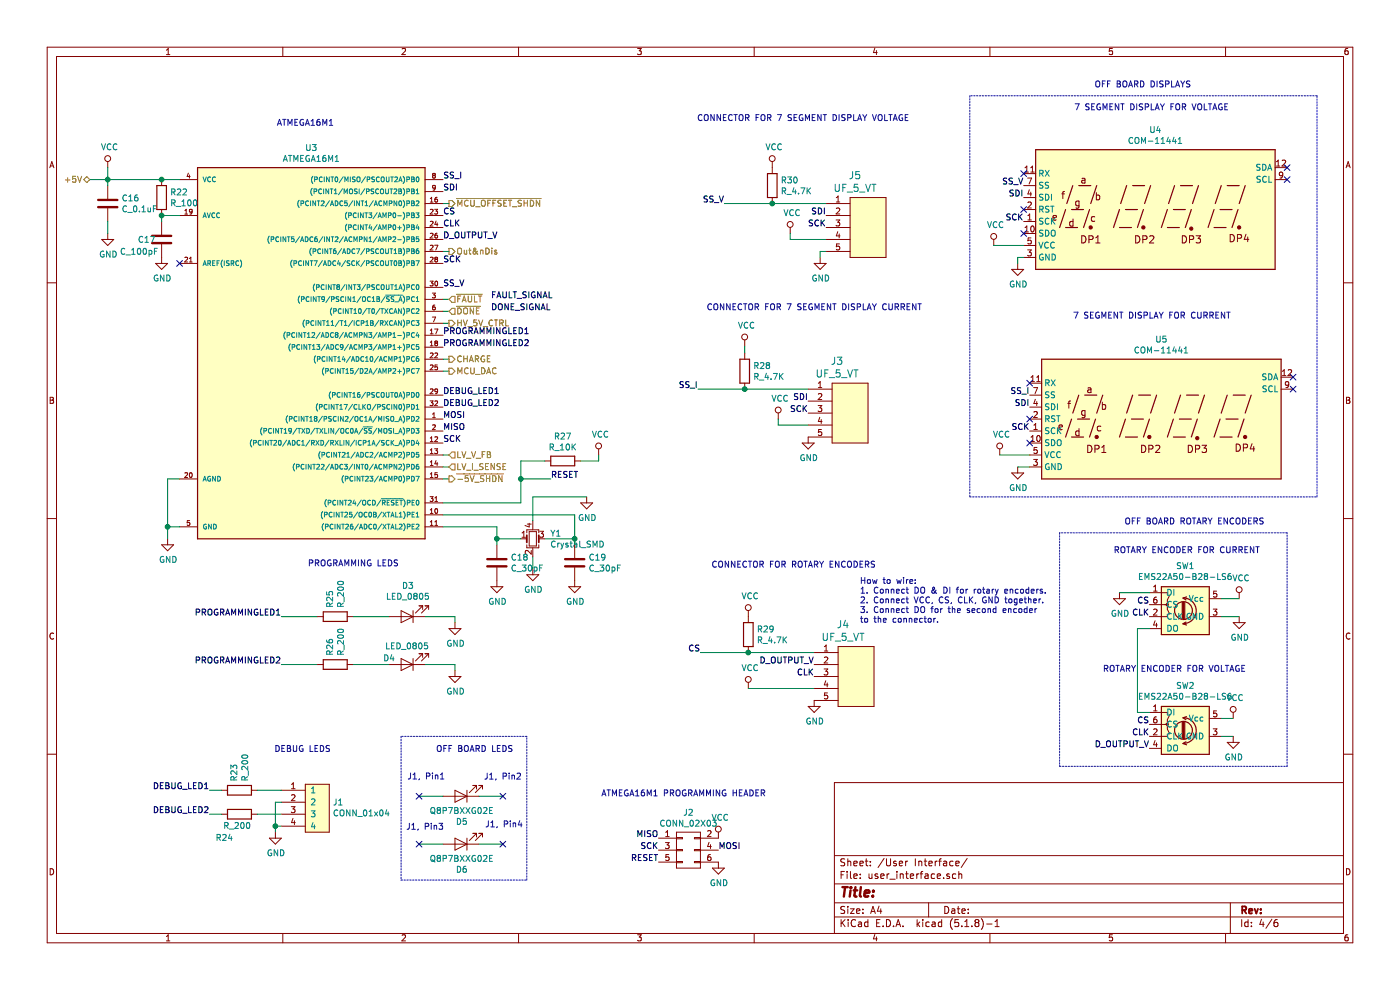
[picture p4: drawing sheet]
EESchema Schematic File Version 4
EELAYER 30 0
EELAYER END
$Descr A4 11693 8268
encoding utf-8
Sheet 4 6
Title ""
Date ""
Rev ""
Comp ""
Comment1 ""
Comment2 ""
Comment3 ""
Comment4 ""
$EndDescr
$Comp
L power:GND #PWR024
U 1 1
P 4450 4750
F 0 "#PWR024" H 4450 4500 50  0001 C CNN
F 1 "GND" H 4455 4577 50  0000 C CNN
F 2 "" H 4450 4750 50  0001 C CNN
F 3 "" H 4450 4750 50  0001 C CNN
	1    4450 4750
	1    0    0    -1  
$EndComp
$Comp
L formula:CONN_02X03 J2
U 1 1
P 5750 7100
F 0 "J2" H 5750 7415 50  0000 C CNN
F 1 "CONN_02X03" H 5750 7324 50  0000 C CNN
F 2 "footprints:Pin_Header_Straight_2x03" H 5750 5900 50  0001 C CNN
F 3 "http://portal.fciconnect.com/Comergent//fci/drawing/67996.pdf" H 5750 5900 50  0001 C CNN
F 4 "DK" H 5750 7100 60  0001 C CNN "MFN"
F 5 "609-3234-ND" H 5750 7100 60  0001 C CNN "MPN"
F 6 "https://www.digikey.com/product-detail/en/amphenol-fci/67997-206HLF/609-3234-ND/1878491" H 6150 7700 60  0001 C CNN "PurchasingLink"
	1    5750 7100
	1    0    0    -1  
$EndComp
Text Label 5500 7000 2    50   ~ 0
MISO
Text Label 5500 7100 2    50   ~ 0
SCK_PROG
Text Label 5500 7200 2    50   ~ 0
RESET
Text Label 6000 7100 0    50   ~ 0
MOSI
$Comp
L power:VCC #PWR028
U 1 1
P 6000 7000
F 0 "#PWR028" H 6000 6850 50  0001 C CNN
F 1 "VCC" H 6015 7173 50  0000 C CNN
F 2 "" H 6000 7000 50  0001 C CNN
F 3 "" H 6000 7000 50  0001 C CNN
	1    6000 7000
	1    0    0    -1  
$EndComp
$Comp
L power:GND #PWR029
U 1 1
P 6000 7200
F 0 "#PWR029" H 6000 6950 50  0001 C CNN
F 1 "GND" H 6005 7027 50  0000 C CNN
F 2 "" H 6000 7200 50  0001 C CNN
F 3 "" H 6000 7200 50  0001 C CNN
	1    6000 7200
	1    0    0    -1  
$EndComp
$Comp
L formula:R_200 R25
U 1 1
P 2800 5150
F 0 "R25" H 2870 5196 50  0000 L CNN
F 1 "R_200" H 2870 5105 50  0000 L CNN
F 2 "footprints:R_0805_OEM" H 2730 5150 50  0001 C CNN
F 3 "https://www.seielect.com/Catalog/SEI-RMCF_RMCP.pdf" H 2880 5150 50  0001 C CNN
F 4 "DK" H 2800 5150 60  0001 C CNN "MFN"
F 5 "RMCF0805JT200RCT-ND" H 2800 5150 60  0001 C CNN "MPN"
F 6 "https://www.digikey.com/products/en?keywords=RMCF0805JT200RCT-ND" H 3280 5550 60  0001 C CNN "PurchasingLink"
	1    2800 5150
	0    -1   -1   0   
$EndComp
Wire Wire Line
	2650 5150 2350 5150
$Comp
L formula:R_200 R26
U 1 1
P 2800 5550
F 0 "R26" H 2870 5596 50  0000 L CNN
F 1 "R_200" H 2870 5505 50  0000 L CNN
F 2 "footprints:R_0805_OEM" H 2730 5550 50  0001 C CNN
F 3 "https://www.seielect.com/Catalog/SEI-RMCF_RMCP.pdf" H 2880 5550 50  0001 C CNN
F 4 "DK" H 2800 5550 60  0001 C CNN "MFN"
F 5 "RMCF0805JT200RCT-ND" H 2800 5550 60  0001 C CNN "MPN"
F 6 "https://www.digikey.com/products/en?keywords=RMCF0805JT200RCT-ND" H 3280 5950 60  0001 C CNN "PurchasingLink"
	1    2800 5550
	0    -1   -1   0   
$EndComp
$Comp
L formula:LED_0805 D4
U 1 1
P 3400 5550
F 0 "D4" H 3550 5500 50  0000 C CNN
F 1 "LED_0805" H 3400 5400 50  0000 C CNN
F 2 "footprints:LED_0805_OEM" H 3300 5550 50  0001 C CNN
F 3 "http://www.osram-os.com/Graphics/XPic9/00078860_0.pdf" H 3400 5650 50  0001 C CNN
F 4 "DK" H 3400 5550 60  0001 C CNN "MFN"
F 5 "475-1410-1-ND" H 3400 5550 60  0001 C CNN "MPN"
F 6 "https://www.digikey.com/products/en?keywords=475-1410-1-ND" H 3800 6050 60  0001 C CNN "PurchasingLink"
	1    3400 5550
	-1   0    0    1   
$EndComp
$Comp
L power:GND #PWR022
U 1 1
P 3800 5600
F 0 "#PWR022" H 3800 5350 50  0001 C CNN
F 1 "GND" H 3805 5427 50  0000 C CNN
F 2 "" H 3800 5600 50  0001 C CNN
F 3 "" H 3800 5600 50  0001 C CNN
	1    3800 5600
	1    0    0    -1  
$EndComp
Text Label 2350 5150 2    50   ~ 0
PROGRAMMINGLED1
Text Label 2350 5550 2    50   ~ 0
PROGRAMMINGLED2
Text Notes 2310 1060 0    50   ~ 0
ATMEGA16M1\n
$Comp
L power:VCC #PWR027
U 1 1
P 5000 3800
F 0 "#PWR027" H 5000 3650 50  0001 C CNN
F 1 "VCC" H 5015 3973 50  0000 C CNN
F 2 "" H 5000 3800 50  0001 C CNN
F 3 "" H 5000 3800 50  0001 C CNN
	1    5000 3800
	1    0    0    -1  
$EndComp
$Comp
L formula:R_10K R27
U 1 1
P 4700 3850
F 0 "R27" V 4493 3850 50  0000 C CNN
F 1 "R_10K" V 4584 3850 50  0000 C CNN
F 2 "footprints:R_0805_OEM" H 4630 3850 50  0001 C CNN
F 3 "http://www.bourns.com/data/global/pdfs/CRS.pdf" H 4780 3850 50  0001 C CNN
F 4 "DK" H 4700 3850 60  0001 C CNN "MFN"
F 5 "CRS0805-FX-1002ELFCT-ND" H 4700 3850 60  0001 C CNN "MPN"
F 6 "https://www.digikey.com/products/en?keywords=CRS0805-FX-1002ELFCT-ND" H 5180 4250 60  0001 C CNN "PurchasingLink"
	1    4700 3850
	0    1    1    0   
$EndComp
Text Label 3700 3600 0    50   ~ 0
MISO
Text Label 3700 3500 0    50   ~ 0
MOSI
Text Label 3700 3700 0    50   ~ 0
SCK_PROG
Text Label 3700 2000 0    50   ~ 0
D_OUTPUT_V
Text Label 3700 1900 0    50   ~ 0
CLK
Text Label 3700 2200 0    50   ~ 0
SCK
Text Label 3700 2800 0    50   ~ 0
PROGRAMMINGLED1
Text Label 3700 2900 0    50   ~ 0
PROGRAMMINGLED2
Text Label 3700 3300 0    50   ~ 0
DEBUG_LED1
Text Label 3700 3400 0    50   ~ 0
DEBUG_LED2
Text Notes 2570 4820 0    50   ~ 0
PROGRAMMING LEDS\n\n
$Comp
L power:VCC #PWR016
U 1 1
P 900 1400
F 0 "#PWR016" H 900 1250 50  0001 C CNN
F 1 "VCC" H 915 1573 50  0000 C CNN
F 2 "" H 900 1400 50  0001 C CNN
F 3 "" H 900 1400 50  0001 C CNN
	1    900  1400
	1    0    0    -1  
$EndComp
$Comp
L formula:C_0.1uF C16
U 1 1
P 900 1700
F 0 "C16" H 1015 1746 50  0000 L CNN
F 1 "C_0.1uF" H 1015 1655 50  0000 L CNN
F 2 "footprints:C_0805_OEM" H 938 1550 50  0001 C CNN
F 3 "http://datasheets.avx.com/X7RDielectric.pdf" H 925 1800 50  0001 C CNN
F 4 "DK" H 900 1700 60  0001 C CNN "MFN"
F 5 "478-3352-1-ND" H 900 1700 60  0001 C CNN "MPN"
F 6 "https://www.digikey.com/products/en?keywords=478-3352-1-ND" H 1325 2200 60  0001 C CNN "PurchasingLink"
	1    900  1700
	1    0    0    -1  
$EndComp
$Comp
L power:GND #PWR017
U 1 1
P 900 1950
F 0 "#PWR017" H 900 1700 50  0001 C CNN
F 1 "GND" H 905 1777 50  0000 C CNN
F 2 "" H 900 1950 50  0001 C CNN
F 3 "" H 900 1950 50  0001 C CNN
	1    900  1950
	1    0    0    -1  
$EndComp
$Comp
L power:GND #PWR019
U 1 1
P 1400 4500
F 0 "#PWR019" H 1400 4250 50  0001 C CNN
F 1 "GND" H 1405 4327 50  0000 C CNN
F 2 "" H 1400 4500 50  0001 C CNN
F 3 "" H 1400 4500 50  0001 C CNN
	1    1400 4500
	1    0    0    -1  
$EndComp
Text Notes 5020 6660 0    50   ~ 0
ATMEGA16M1 PROGRAMMING HEADER
Text Label 4100 2500 0    50   ~ 0
FAULT_SIGNAL
Text Label 3700 1800 0    50   ~ 0
CS
$Comp
L formula:UF_5_VT J5
U 1 1
P 7250 1900
F 0 "J5" H 7358 2337 60  0000 C CNN
F 1 "UF_5_VT" H 7358 2231 60  0000 C CNN
F 2 "formula:Ultrafit_5" H 7150 2150 60  0001 C CNN
F 3 "http://www.literature.molex.com/SQLImages/kelmscott/Molex/PDF_Images/987651-1008.pdf" H 7250 2250 60  0001 C CNN
F 4 "DK" H 7250 1900 60  0001 C CNN "MFN"
F 5 "WM11667-ND" H 7250 1900 60  0001 C CNN "MPN"
F 6 "https://www.digikey.com/product-detail/en/molex-llc/1722861105/WM11667-ND/5360132" H 7750 2750 60  0001 C CNN "PurchasingLink"
	1    7250 1900
	-1   0    0    -1  
$EndComp
Text Label 6050 1700 2    50   ~ 0
SS_V
Text Label 6900 1800 2    50   ~ 0
SDI
Text Label 6900 1900 2    50   ~ 0
SCK
$Comp
L power:VCC #PWR035
U 1 1
P 6600 1950
F 0 "#PWR035" H 6600 1800 50  0001 C CNN
F 1 "VCC" H 6615 2123 50  0000 C CNN
F 2 "" H 6600 1950 50  0001 C CNN
F 3 "" H 6600 1950 50  0001 C CNN
	1    6600 1950
	1    0    0    -1  
$EndComp
$Comp
L power:GND #PWR038
U 1 1
P 6850 2150
F 0 "#PWR038" H 6850 1900 50  0001 C CNN
F 1 "GND" H 6855 1977 50  0000 C CNN
F 2 "" H 6850 2150 50  0001 C CNN
F 3 "" H 6850 2150 50  0001 C CNN
	1    6850 2150
	1    0    0    -1  
$EndComp
$Comp
L formula:R_4.7K R30
U 1 1
P 6450 1550
F 0 "R30" H 6520 1596 50  0000 L CNN
F 1 "R_4.7K" H 6520 1505 50  0000 L CNN
F 2 "footprints:R_0805_OEM" V 6380 1550 50  0001 C CNN
F 3 "http://www.yageo.com/documents/recent/PYu-RC_Group_51_RoHS_L_8.pdf" V 6530 1550 50  0001 C CNN
F 4 "DK" V 6630 1650 60  0001 C CNN "MFN"
F 5 "311-4.7KARCT-ND" V 6730 1750 60  0001 C CNN "MPN"
F 6 "https://www.digikey.com/product-detail/en/yageo/RC0805JR-074K7L/311-4.7KARCT-ND/731274" V 6830 1850 60  0001 C CNN "PurchasingLink"
	1    6450 1550
	1    0    0    -1  
$EndComp
$Comp
L power:VCC #PWR033
U 1 1
P 6450 1400
F 0 "#PWR033" H 6450 1250 50  0001 C CNN
F 1 "VCC" H 6465 1573 50  0000 C CNN
F 2 "" H 6450 1400 50  0001 C CNN
F 3 "" H 6450 1400 50  0001 C CNN
	1    6450 1400
	1    0    0    -1  
$EndComp
Text Notes 5820 1020 0    50   ~ 0
CONNECTOR FOR 7 SEGMENT DISPLAY VOLTAGE
$Comp
L formula:UF_5_VT J3
U 1 1
P 7100 3450
F 0 "J3" H 7208 3887 60  0000 C CNN
F 1 "UF_5_VT" H 7208 3781 60  0000 C CNN
F 2 "formula:Ultrafit_5" H 7000 3700 60  0001 C CNN
F 3 "http://www.literature.molex.com/SQLImages/kelmscott/Molex/PDF_Images/987651-1008.pdf" H 7100 3800 60  0001 C CNN
F 4 "DK" H 7100 3450 60  0001 C CNN "MFN"
F 5 "WM11667-ND" H 7100 3450 60  0001 C CNN "MPN"
F 6 "https://www.digikey.com/product-detail/en/molex-llc/1722861105/WM11667-ND/5360132" H 7600 4300 60  0001 C CNN "PurchasingLink"
	1    7100 3450
	-1   0    0    -1  
$EndComp
Text Label 6750 3350 2    50   ~ 0
SDI
Text Label 6750 3450 2    50   ~ 0
SCK
$Comp
L power:VCC #PWR034
U 1 1
P 6500 3500
F 0 "#PWR034" H 6500 3350 50  0001 C CNN
F 1 "VCC" H 6515 3673 50  0000 C CNN
F 2 "" H 6500 3500 50  0001 C CNN
F 3 "" H 6500 3500 50  0001 C CNN
	1    6500 3500
	1    0    0    -1  
$EndComp
$Comp
L power:GND #PWR036
U 1 1
P 6750 3650
F 0 "#PWR036" H 6750 3400 50  0001 C CNN
F 1 "GND" H 6755 3477 50  0000 C CNN
F 2 "" H 6750 3650 50  0001 C CNN
F 3 "" H 6750 3650 50  0001 C CNN
	1    6750 3650
	1    0    0    -1  
$EndComp
$Comp
L formula:R_4.7K R28
U 1 1
P 6220 3100
F 0 "R28" H 6290 3146 50  0000 L CNN
F 1 "R_4.7K" H 6290 3055 50  0000 L CNN
F 2 "footprints:R_0805_OEM" V 6150 3100 50  0001 C CNN
F 3 "http://www.yageo.com/documents/recent/PYu-RC_Group_51_RoHS_L_8.pdf" V 6300 3100 50  0001 C CNN
F 4 "DK" V 6400 3200 60  0001 C CNN "MFN"
F 5 "311-4.7KARCT-ND" V 6500 3300 60  0001 C CNN "MPN"
F 6 "https://www.digikey.com/product-detail/en/yageo/RC0805JR-074K7L/311-4.7KARCT-ND/731274" V 6600 3400 60  0001 C CNN "PurchasingLink"
	1    6220 3100
	1    0    0    -1  
$EndComp
$Comp
L power:VCC #PWR030
U 1 1
P 6220 2890
F 0 "#PWR030" H 6220 2740 50  0001 C CNN
F 1 "VCC" H 6235 3063 50  0000 C CNN
F 2 "" H 6220 2890 50  0001 C CNN
F 3 "" H 6220 2890 50  0001 C CNN
	1    6220 2890
	1    0    0    -1  
$EndComp
Wire Wire Line
	6220 2890 6220 2950
Wire Wire Line
	6750 3250 6220 3250
Connection ~ 6220 3250
Wire Wire Line
	6220 3250 5830 3250
Text Notes 5900 2600 0    50   ~ 0
CONNECTOR FOR 7 SEGMENT DISPLAY CURRENT
Text Label 5830 3250 2    50   ~ 0
SS_I
Text Label 3700 2400 0    50   ~ 0
SS_V
Text Label 3700 1500 0    50   ~ 0
SS_I
Text Label 4100 2600 0    50   ~ 0
DONE_SIGNAL
Text Notes 2290 6370 0    50   ~ 0
DEBUG LEDS\n\n
Text Label 1750 6600 2    50   ~ 0
DEBUG_LED1
Text Label 1750 6800 2    50   ~ 0
DEBUG_LED2
Text Notes 5940 4750 0    50   ~ 0
CONNECTOR FOR ROTARY ENCODERS
$Comp
L formula:UF_5_VT J4
U 1 1
P 7150 5650
F 0 "J4" H 7258 6087 60  0000 C CNN
F 1 "UF_5_VT" H 7258 5981 60  0000 C CNN
F 2 "formula:Ultrafit_5" H 7050 5900 60  0001 C CNN
F 3 "http://www.literature.molex.com/SQLImages/kelmscott/Molex/PDF_Images/987651-1008.pdf" H 7150 6000 60  0001 C CNN
F 4 "DK" H 7150 5650 60  0001 C CNN "MFN"
F 5 "WM11667-ND" H 7150 5650 60  0001 C CNN "MPN"
F 6 "https://www.digikey.com/product-detail/en/molex-llc/1722861105/WM11667-ND/5360132" H 7650 6500 60  0001 C CNN "PurchasingLink"
	1    7150 5650
	-1   0    0    -1  
$EndComp
Text Label 5850 5450 2    50   ~ 0
CS
Text Label 6800 5550 2    50   ~ 0
D_OUTPUT_V
Text Label 6800 5650 2    50   ~ 0
CLK
$Comp
L power:VCC #PWR032
U 1 1
P 6250 5750
F 0 "#PWR032" H 6250 5600 50  0001 C CNN
F 1 "VCC" H 6265 5923 50  0000 C CNN
F 2 "" H 6250 5750 50  0001 C CNN
F 3 "" H 6250 5750 50  0001 C CNN
	1    6250 5750
	1    0    0    -1  
$EndComp
$Comp
L power:GND #PWR037
U 1 1
P 6800 5850
F 0 "#PWR037" H 6800 5600 50  0001 C CNN
F 1 "GND" H 6805 5677 50  0000 C CNN
F 2 "" H 6800 5850 50  0001 C CNN
F 3 "" H 6800 5850 50  0001 C CNN
	1    6800 5850
	1    0    0    -1  
$EndComp
$Comp
L formula:R_4.7K R29
U 1 1
P 6250 5300
F 0 "R29" H 6320 5346 50  0000 L CNN
F 1 "R_4.7K" H 6320 5255 50  0000 L CNN
F 2 "footprints:R_0805_OEM" V 6180 5300 50  0001 C CNN
F 3 "http://www.yageo.com/documents/recent/PYu-RC_Group_51_RoHS_L_8.pdf" V 6330 5300 50  0001 C CNN
F 4 "DK" V 6430 5400 60  0001 C CNN "MFN"
F 5 "311-4.7KARCT-ND" V 6530 5500 60  0001 C CNN "MPN"
F 6 "https://www.digikey.com/product-detail/en/yageo/RC0805JR-074K7L/311-4.7KARCT-ND/731274" V 6630 5600 60  0001 C CNN "PurchasingLink"
	1    6250 5300
	1    0    0    -1  
$EndComp
$Comp
L power:VCC #PWR031
U 1 1
P 6250 5150
F 0 "#PWR031" H 6250 5000 50  0001 C CNN
F 1 "VCC" H 6265 5323 50  0000 C CNN
F 2 "" H 6250 5150 50  0001 C CNN
F 3 "" H 6250 5150 50  0001 C CNN
	1    6250 5150
	1    0    0    -1  
$EndComp
$Comp
L formula:R_200 R23
U 1 1
P 2000 6600
F 0 "R23" H 2070 6646 50  0000 L CNN
F 1 "R_200" H 2070 6555 50  0000 L CNN
F 2 "footprints:R_0805_OEM" H 1930 6600 50  0001 C CNN
F 3 "https://www.seielect.com/Catalog/SEI-RMCF_RMCP.pdf" H 2080 6600 50  0001 C CNN
F 4 "DK" H 2000 6600 60  0001 C CNN "MFN"
F 5 "RMCF0805JT200RCT-ND" H 2000 6600 60  0001 C CNN "MPN"
F 6 "https://www.digikey.com/products/en?keywords=RMCF0805JT200RCT-ND" H 2480 7000 60  0001 C CNN "PurchasingLink"
	1    2000 6600
	0    -1   -1   0   
$EndComp
$Comp
L formula:R_200 R24
U 1 1
P 2000 6800
F 0 "R24" V 1800 6850 50  0000 L CNN
F 1 "R_200" V 1900 6700 50  0000 L CNN
F 2 "footprints:R_0805_OEM" H 1930 6800 50  0001 C CNN
F 3 "https://www.seielect.com/Catalog/SEI-RMCF_RMCP.pdf" H 2080 6800 50  0001 C CNN
F 4 "DK" H 2000 6800 60  0001 C CNN "MFN"
F 5 "RMCF0805JT200RCT-ND" H 2000 6800 60  0001 C CNN "MPN"
F 6 "https://www.digikey.com/products/en?keywords=RMCF0805JT200RCT-ND" H 2480 7200 60  0001 C CNN "PurchasingLink"
	1    2000 6800
	0    -1   -1   0   
$EndComp
$Comp
L power:GND #PWR020
U 1 1
P 2300 6950
F 0 "#PWR020" H 2300 6700 50  0001 C CNN
F 1 "GND" H 2305 6777 50  0000 C CNN
F 2 "" H 2300 6950 50  0001 C CNN
F 3 "" H 2300 6950 50  0001 C CNN
	1    2300 6950
	1    0    0    -1  
$EndComp
$Comp
L formula:CONN_01x04 J1
U 1 1
P 2550 6700
F 0 "J1" H 2778 6701 50  0000 L CNN
F 1 "CONN_01x04" H 2778 6610 50  0000 L CNN
F 2 "Pin_Headers:Pin_Header_Straight_1x04_Pitch2.54mm" H 2550 6900 50  0001 C CNN
F 3 "https://katalog.we-online.de/em/datasheet/6130xx11121.pdf" H 2550 6900 50  0001 C CNN
F 4 "DK" H 2900 7200 50  0001 C CNN "MFN"
F 5 "732-5317-ND" H 2800 7100 50  0001 C CNN "MPN"
F 6 "https://www.digikey.com/product-detail/en/wurth-electronics-inc/61300411121/732-5317-ND/4846827" H 2700 7000 50  0001 C CNN "PurchasingLink"
	1    2550 6700
	1    0    0    -1  
$EndComp
Text Notes 7180 5210 0    50   ~ 0
How to wire:\n1. Connect DO & DI for rotary encoders. \n2. Connect VCC, CS, CLK, GND together.\n3. Connect DO for the second encoder\nto the connector.
Text HLabel 750  1500 0    50   BiDi ~ 0
+5V
Wire Wire Line
	900  1950 900  1850
Wire Wire Line
	900  1550 900  1500
Wire Wire Line
	750  1500 900  1500
Connection ~ 900  1500
Wire Wire Line
	900  1500 900  1400
Text HLabel 3750 3100 2    50   Output ~ 0
MCU_DAC
Text Label 3700 1600 0    50   ~ 0
SDI
Text HLabel 3750 3900 2    50   Input ~ 0
LV_I_SENSE
Text HLabel 3750 3800 2    50   Input ~ 0
LV_V_FB
$Comp
L power:GND #PWR023
U 1 1
P 4150 4850
F 0 "#PWR023" H 4150 4600 50  0001 C CNN
F 1 "GND" H 4155 4677 50  0000 C CNN
F 2 "" H 4150 4850 50  0001 C CNN
F 3 "" H 4150 4850 50  0001 C CNN
	1    4150 4850
	1    0    0    -1  
$EndComp
$Comp
L power:GND #PWR026
U 1 1
P 4900 4150
F 0 "#PWR026" H 4900 3900 50  0001 C CNN
F 1 "GND" H 4905 3977 50  0000 C CNN
F 2 "" H 4900 4150 50  0001 C CNN
F 3 "" H 4900 4150 50  0001 C CNN
	1    4900 4150
	1    0    0    -1  
$EndComp
$Comp
L power:GND #PWR025
U 1 1
P 4800 4850
F 0 "#PWR025" H 4800 4600 50  0001 C CNN
F 1 "GND" H 4805 4677 50  0000 C CNN
F 2 "" H 4800 4850 50  0001 C CNN
F 3 "" H 4800 4850 50  0001 C CNN
	1    4800 4850
	1    0    0    -1  
$EndComp
$Comp
L formula:C_30pF C19
U 1 1
P 4800 4700
F 0 "C19" H 4915 4746 50  0000 L CNN
F 1 "C_30pF" H 4915 4655 50  0000 L CNN
F 2 "footprints:C_0805_OEM" H 4838 4550 50  0001 C CNN
F 3 "https://media.digikey.com/pdf/Data%20Sheets/Samsung%20PDFs/CL_Series_MLCC_ds.pdf" H 4825 4800 50  0001 C CNN
F 4 "DK" H 4800 4700 60  0001 C CNN "MFN"
F 5 "1276-1130-1-ND" H 4800 4700 60  0001 C CNN "MPN"
F 6 "https://www.digikey.com/product-detail/en/samsung-electro-mechanics-america-inc/CL21C300JBANNNC/1276-1130-1-ND/3889216" H 5225 5200 60  0001 C CNN "PurchasingLink"
	1    4800 4700
	1    0    0    -1  
$EndComp
$Comp
L formula:C_30pF C18
U 1 1
P 4150 4700
F 0 "C18" H 4265 4746 50  0000 L CNN
F 1 "C_30pF" H 4265 4655 50  0000 L CNN
F 2 "footprints:C_0805_OEM" H 4188 4550 50  0001 C CNN
F 3 "https://media.digikey.com/pdf/Data%20Sheets/Samsung%20PDFs/CL_Series_MLCC_ds.pdf" H 4175 4800 50  0001 C CNN
F 4 "DK" H 4150 4700 60  0001 C CNN "MFN"
F 5 "1276-1130-1-ND" H 4150 4700 60  0001 C CNN "MPN"
F 6 "https://www.digikey.com/product-detail/en/samsung-electro-mechanics-america-inc/CL21C300JBANNNC/1276-1130-1-ND/3889216" H 4575 5200 60  0001 C CNN "PurchasingLink"
	1    4150 4700
	1    0    0    -1  
$EndComp
Wire Wire Line
	4150 4500 4150 4400
Wire Wire Line
	3700 4200 4350 4200
Text Label 4600 4000 0    50   ~ 0
RESET
Wire Wire Line
	4350 3850 4550 3850
Wire Wire Line
	4350 3850 4350 4000
Wire Wire Line
	4600 4000 4350 4000
Connection ~ 4350 4000
Wire Wire Line
	4350 4000 4350 4200
Wire Wire Line
	4850 3850 5000 3850
Wire Wire Line
	5000 3850 5000 3800
$Comp
L formula:Crystal_SMD Y1
U 1 1
P 4450 4500
F 0 "Y1" H 4594 4546 50  0000 L CNN
F 1 "Crystal_SMD" H 4594 4455 50  0000 L CNN
F 2 "footprints:Crystal_SMD_FA238" H 4400 4575 50  0001 C CNN
F 3 "http://www.txccorp.com/download/products/quartz_crystals/2015TXC_7M_17.pdf" H 4500 4675 50  0001 C CNN
F 4 "DK" H 4450 4500 60  0001 C CNN "MFN"
F 5 "887-1125-1-ND" H 4450 4500 60  0001 C CNN "MPN"
F 6 "https://www.digikey.com/product-detail/en/txc-corporation/7M-16.000MAAJ-T/887-1125-1-ND/2119014" H 4900 5075 60  0001 C CNN "PurchasingLink"
	1    4450 4500
	1    0    0    -1  
$EndComp
Wire Wire Line
	4350 4500 4150 4500
Wire Wire Line
	3700 4400 4150 4400
Connection ~ 4150 4500
Wire Wire Line
	4150 4550 4150 4500
Wire Wire Line
	4450 4750 4450 4650
Wire Wire Line
	4900 4150 4450 4150
Wire Wire Line
	4450 4150 4450 4350
Wire Wire Line
	4800 4550 4800 4500
Wire Wire Line
	3700 4300 4800 4300
Wire Wire Line
	4550 4500 4800 4500
Connection ~ 4800 4500
Wire Wire Line
	4800 4500 4800 4300
Wire Wire Line
	3700 3800 3750 3800
Wire Wire Line
	3700 3900 3750 3900
Wire Wire Line
	3700 3100 3750 3100
Wire Wire Line
	1500 4400 1400 4400
Wire Wire Line
	1400 4400 1400 4500
Wire Wire Line
	1400 4400 1400 4000
Wire Wire Line
	1400 4000 1500 4000
Connection ~ 1400 4400
$Comp
L power:GND #PWR018
U 1 1
P 1350 2150
F 0 "#PWR018" H 1350 1900 50  0001 C CNN
F 1 "GND" H 1355 1977 50  0000 C CNN
F 2 "" H 1350 2150 50  0001 C CNN
F 3 "" H 1350 2150 50  0001 C CNN
	1    1350 2150
	1    0    0    -1  
$EndComp
$Comp
L formula:R_100 R22
U 1 1
P 1350 1650
F 0 "R22" H 1420 1696 50  0000 L CNN
F 1 "R_100" H 1420 1605 50  0000 L CNN
F 2 "footprints:R_0805_OEM" H 550 1800 50  0001 C CNN
F 3 "https://www.seielect.com/Catalog/SEI-rncp.pdf" H 1050 2150 50  0001 C CNN
F 4 "DK" H 1350 1650 60  0001 C CNN "MFN"
F 5 "RNCP0805FTD100RCT-ND" H 700 1900 60  0001 C CNN "MPN"
F 6 "https://www.digikey.com/products/en?keywords=RNCP0805FTD100RCT-ND" H 1830 2050 60  0001 C CNN "PurchasingLink"
	1    1350 1650
	1    0    0    -1  
$EndComp
NoConn ~ 1500 2200
$Comp
L formula:C_100pF C17
U 1 1
P 1350 2000
F 0 "C17" H 1150 2000 50  0000 L CNN
F 1 "C_100pF" H 1000 1900 50  0000 L CNN
F 2 "footprints:C_0805_OEM" H 1388 1850 50  0001 C CNN
F 3 "https://katalog.we-online.de/pbs/datasheet/885012007057.pdf" H 1375 2100 50  0001 C CNN
F 4 "DK" H 1350 2000 60  0001 C CNN "MFN"
F 5 "732-7852-1-ND" H 1350 2000 60  0001 C CNN "MPN"
F 6 "https://www.digikey.com/product-detail/en/wurth-electronics-inc/885012007057/732-7852-1-ND/5454479" H 1775 2500 60  0001 C CNN "PurchasingLink"
	1    1350 2000
	1    0    0    -1  
$EndComp
Wire Wire Line
	900  1500 1350 1500
Wire Wire Line
	1350 1500 1500 1500
Connection ~ 1350 1500
Wire Wire Line
	1350 1800 1350 1850
Wire Wire Line
	1350 1800 1500 1800
Connection ~ 1350 1800
$Comp
L power:GND #PWR021
U 1 1
P 3800 5200
F 0 "#PWR021" H 3800 4950 50  0001 C CNN
F 1 "GND" H 3805 5027 50  0000 C CNN
F 2 "" H 3800 5200 50  0001 C CNN
F 3 "" H 3800 5200 50  0001 C CNN
	1    3800 5200
	1    0    0    -1  
$EndComp
$Comp
L formula:LED_0805 D3
U 1 1
P 3400 5150
F 0 "D3" H 3393 4895 50  0000 C CNN
F 1 "LED_0805" H 3393 4986 50  0000 C CNN
F 2 "footprints:LED_0805_OEM" H 3300 5150 50  0001 C CNN
F 3 "http://www.osram-os.com/Graphics/XPic9/00078860_0.pdf" H 3400 5250 50  0001 C CNN
F 4 "DK" H 3400 5150 60  0001 C CNN "MFN"
F 5 "475-1410-1-ND" H 3400 5150 60  0001 C CNN "MPN"
F 6 "https://www.digikey.com/products/en?keywords=475-1410-1-ND" H 3800 5650 60  0001 C CNN "PurchasingLink"
	1    3400 5150
	-1   0    0    1   
$EndComp
Wire Wire Line
	2950 5150 3250 5150
Wire Wire Line
	2350 5550 2650 5550
Wire Wire Line
	2950 5550 3250 5550
Wire Wire Line
	3550 5550 3800 5550
Wire Wire Line
	3800 5550 3800 5600
Wire Wire Line
	3800 5200 3800 5150
Wire Wire Line
	3800 5150 3550 5150
Wire Wire Line
	2350 6900 2300 6900
Wire Wire Line
	2300 6900 2300 6950
Wire Wire Line
	2350 6700 2300 6700
Wire Wire Line
	2300 6700 2300 6900
Connection ~ 2300 6900
Wire Wire Line
	1750 6800 1850 6800
Wire Wire Line
	2150 6800 2350 6800
Wire Wire Line
	1750 6600 1850 6600
Wire Wire Line
	2150 6600 2350 6600
Wire Wire Line
	5850 5450 6250 5450
Wire Wire Line
	6250 5450 6800 5450
Connection ~ 6250 5450
Wire Wire Line
	6250 5750 6800 5750
Wire Wire Line
	6050 1700 6450 1700
Wire Wire Line
	6450 1700 6900 1700
Connection ~ 6450 1700
Wire Wire Line
	6600 1950 6600 2000
Wire Wire Line
	6600 2000 6900 2000
Wire Wire Line
	6850 2150 6850 2100
Wire Wire Line
	6850 2100 6900 2100
Wire Wire Line
	6500 3550 6500 3500
Wire Wire Line
	6500 3550 6750 3550
Text HLabel 3750 2700 2    50   Output ~ 0
HV_5V_CTRL
Wire Wire Line
	3700 2700 3750 2700
Text HLabel 3750 3000 2    50   Output ~ 0
CHARGE
Wire Wire Line
	3700 3000 3750 3000
Text HLabel 3750 2500 2    50   Input ~ 0
~FAULT
Wire Wire Line
	3700 2500 3750 2500
Text HLabel 3750 2600 2    50   Input ~ 0
~DONE
Wire Wire Line
	3700 2600 3750 2600
Text Notes 3640 6370 0    50   ~ 0
OFF BOARD LEDS\n\n
Wire Notes Line
	3350 7350 4400 7350
Wire Notes Line
	4400 7350 4400 6150
Wire Notes Line
	4400 6150 3350 6150
Wire Notes Line
	3350 6150 3350 7350
Wire Notes Line
	8100 4150 11000 4150
Wire Notes Line
	11000 4150 11000 800 
Wire Notes Line
	11000 800  8100 800 
Wire Notes Line
	8100 800  8100 4150
Text Notes 9140 820  0    50   ~ 0
OFF BOARD DISPLAYS\n\n
Text HLabel 3750 1700 2    50   Output ~ 0
~MCU_OFFSET_SHDN
Wire Wire Line
	3700 1700 3750 1700
$Comp
L formula:ATMEGA16M1 U3
U 1 1
P 2600 3200
F 0 "U3" H 2600 5167 50  0000 C CNN
F 1 "ATMEGA16M1" H 2600 5076 50  0000 C CNN
F 2 "footprints:TQFP-32_7x7mm_Pitch0.8mm" H 2600 3200 50  0001 C CIN
F 3 "http://ww1.microchip.com/downloads/en/DeviceDoc/Atmel-8209-8-bit%20AVR%20ATmega16M1-32M1-64M1_Datasheet.pdf" H 1650 5030 50  0001 C CNN
F 4 "DK" H 2600 3200 60  0001 C CNN "MFN"
F 5 "ATMEGA16M1-AU-ND" H 2600 3200 60  0001 C CNN "MPN"
F 6 "https://www.digikey.com/product-detail/en/atmel/ATMEGA16M1-AU/ATMEGA16M1-AU-ND/2271208" H 2050 5430 60  0001 C CNN "PurchasingLink"
	1    2600 3200
	1    0    0    -1  
$EndComp
Text HLabel 3750 2100 2    50   Output ~ 0
Out&nDis
Wire Wire Line
	3700 2100 3750 2100
Text HLabel 3750 4000 2    50   Output ~ 0
~-5V_SHDN
Wire Wire Line
	3700 4000 3750 4000
Wire Notes Line
	8850 6400 10750 6400
Wire Notes Line
	10750 6400 10750 4450
Wire Notes Line
	10750 4450 8850 4450
Wire Notes Line
	8850 4450 8850 6400
Text Notes 9390 4470 0    50   ~ 0
OFF BOARD ROTARY ENCODERS\n\n
Text Notes 8970 930  0    50   ~ 0
7 SEGMENT DISPLAY FOR VOLTAGE\n
$EndSCHEMATC
